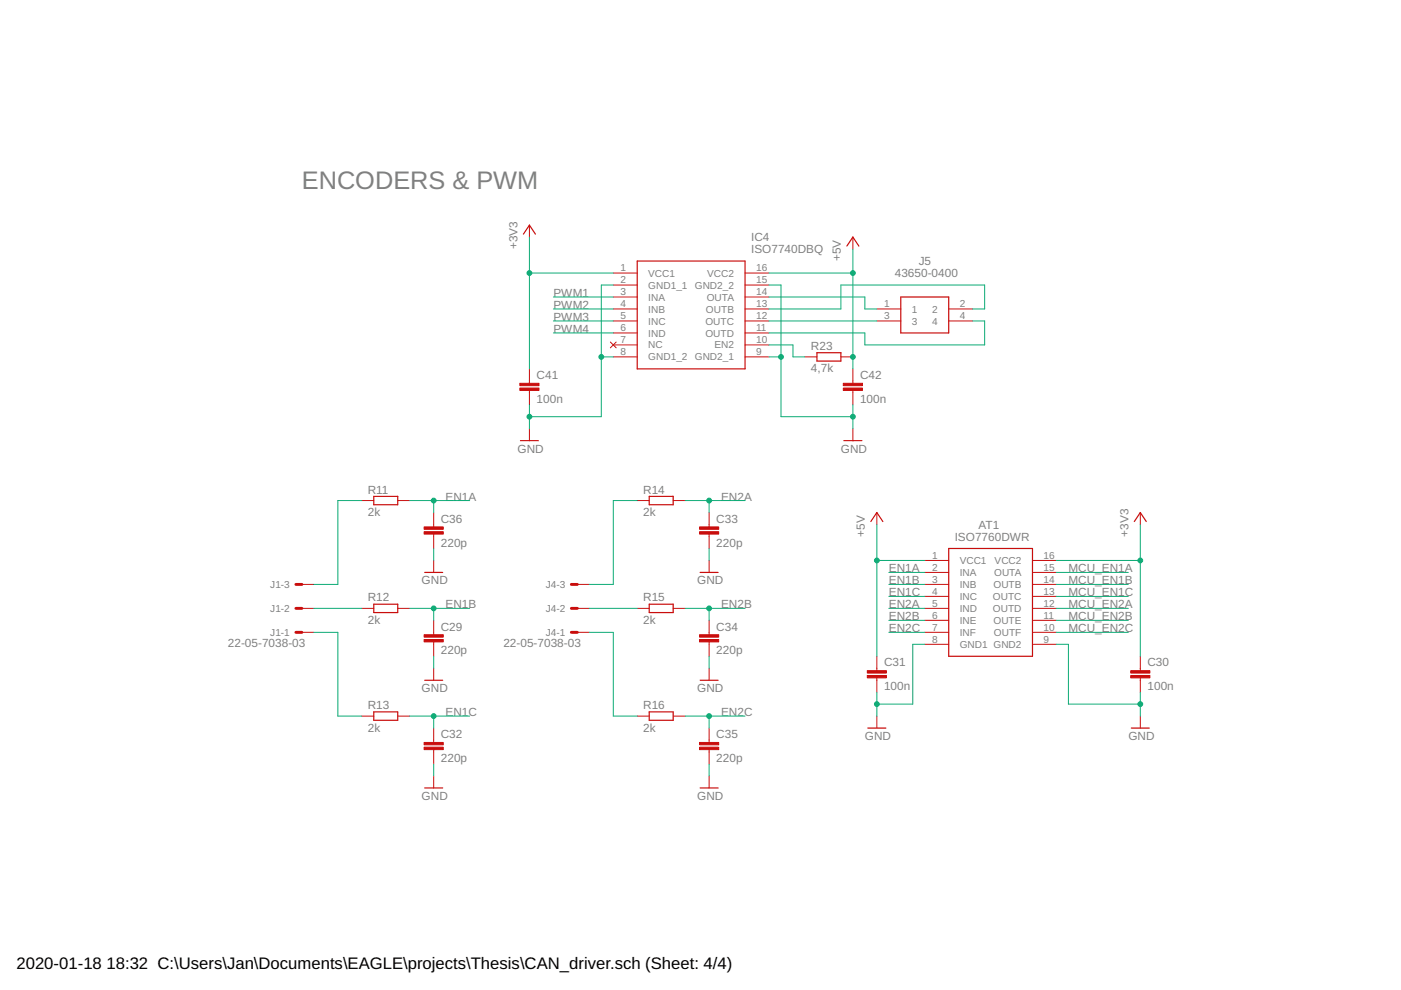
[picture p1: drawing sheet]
<svg xmlns="http://www.w3.org/2000/svg" width="297mm" height="210mm" viewBox="0 0 297 210" stroke-linecap="round" stroke-linejoin="round" font-family="sans-serif">
<g fill="none" stroke="#c90d0c" stroke-width=".25">
<path d="M111 49.6l1.2-1.9 1.3 1.9M135.1 55.4h22.9v22.8h-22.9zM179.6 52.2l1.2-1.9 1.3 1.9M173.2 74.8h5.1v1.8h-5.1zM191 63h10.1v7.6h-10.1zM110.3 93.4h3.9M178.9 93.4h3.8M79.2 105.2h5.1v1.8h-5.1zM137.6 105.2h5.1v1.8h-5.1zM184.6 110.6l1.3-1.9 1.3 1.9M201.1 116.3h17.8v22.8h-17.8zM240.5 110.6l1.3-1.9 1.2 1.9"/>
<path d="M79.2 128.1h5.1v1.8h-5.1zM90 121.4h3.9M137.6 128.1h5.1v1.8h-5.1zM148.4 121.4h3.9M79.2 150.9h5.1v1.8h-5.1zM90 144.2h3.9M137.6 150.9h5.1v1.8h-5.1zM148.4 144.2h3.9M184 154.4h3.8M239.9 154.4h3.8M90 167.1h3.9M148.4 167.1h3.9"/>
</g>
<g fill="none" stroke="#c90d0c" stroke-width=".21">
<path d="M112.2 47.7v2.6M130 57.9h5.1M158 57.9h5M180.8 50.3v2.5M112.2 78.2v3.1M129.4 72.5l1.2 1.2M130 60.4h5.1M130 63h5.1M130 65.5h5.1M130 68.1h5.1M130 70.6h5.1M130 73.1h5.1"/>
<path d="M130 75.7h5.1M130.6 72.5l-1.2 1.2M158 60.4h5M158 63h5M158 65.5h5M158 68.1h5M158 70.6h5M158 73.1h5M158 75.7h5M170.7 75.7h2.5M178.3 75.7h2.5M180.8 78.2v3.1"/>
<path d="M185.9 65.5h5.1M185.9 68.1h5.1M201.1 65.5h5.1M201.1 68.1h5.1M112.2 82.8v3M112.2 90.9v2.5M180.8 82.8v3M180.8 90.9v2.5M76.7 106.1h2.5M84.3 106.1h2.6M91.9 108.7v3M91.9 113.2v3.1"/>
<path d="M91.9 118.8v2.6M135.1 106.1h2.5M142.7 106.1h2.6M150.3 108.7v3M150.3 113.2v3.1M150.3 118.8v2.6M185.9 108.7v2.5M196.1 118.8h5M218.9 118.8h5.1M241.8 108.7v2.5M64 123.9h2.5M64 129h2.5"/>
<path d="M64 134.1h2.5M76.7 129h2.5M84.3 129h2.6M91.9 131.5v3.1M91.9 136.1v3M122.4 123.9h2.5M122.4 129h2.5M122.4 134.1h2.5M135.1 129h2.5M142.7 129h2.6M150.3 131.5v3.1M150.3 136.1v3"/>
<path d="M185.9 139.1v3.1M196.1 121.4h5M196.1 123.9h5M196.1 126.4h5M196.1 129h5M196.1 131.5h5M196.1 134.1h5M196.1 136.6h5M218.9 121.4h5.1M218.9 123.9h5.1M218.9 126.4h5.1M218.9 129h5.1"/>
<path d="M218.9 131.5h5.1M218.9 134.1h5.1M218.9 136.6h5.1M241.8 139.1v3.1M76.7 151.8h2.5M84.3 151.8h2.6M91.9 141.7v2.5M91.9 154.4v3M91.9 158.9v3.1M135.1 151.8h2.5M142.7 151.8h2.6M150.3 141.7v2.5"/>
<path d="M150.3 154.4v3M150.3 158.9v3.1M185.9 143.7v3.1M185.9 151.8v2.6M241.8 143.7v3.1M241.8 151.8v2.6M91.9 164.5v2.6M150.3 164.5v2.6"/>
</g>
<g fill="#c90d0c" stroke="#c90d0c" stroke-width=".21">
<path d="M239.7 143.2h4.1v.5h-4.1z"/>
<path d="M239.7 142.2h4.1v.5h-4.1z"/>
<path d="M183.9 143.2h4v.5h-4z"/>
<path d="M183.9 142.2h4v.5h-4z"/>
<path d="M89.9 112.7h4.1v.5h-4.1z"/>
<path d="M89.9 111.7h4.1v.5h-4.1z"/>
<path d="M89.9 135.6h4.1v.5h-4.1z"/>
<path d="M89.9 134.6h4.1v.5h-4.1z"/>
<path d="M89.9 158.4h4.1v.5h-4.1z"/>
<path d="M89.9 157.4h4.1v.5h-4.1z"/>
<path d="M148.3 112.7h4.1v.5h-4.1z"/>
<path d="M148.3 111.7h4.1v.5h-4.1z"/>
<path d="M148.3 135.6h4.1v.5h-4.1z"/>
<path d="M148.3 134.6h4.1v.5h-4.1z"/>
<path d="M148.3 158.4h4.1v.5h-4.1z"/>
<path d="M148.3 157.4h4.1v.5h-4.1z"/>
<path d="M110.2 82.3h4.1v.5h-4.1z"/>
<path d="M110.2 81.3h4.1v.5h-4.1z"/>
<path d="M178.8 82.3h4.1v.5h-4.1z"/>
<path d="M178.8 81.3h4.1v.5h-4.1z"/>
</g>
<path d="M62.7 134.1h1.3M62.7 129h1.3M62.7 123.9h1.3M121.1 134.1h1.3M121.1 129h1.3M121.1 123.9h1.3" fill="none" stroke="#c90d0c" stroke-width=".61"/>
<g fill="none" stroke="#0dab76" stroke-width=".21">
<path d="M112.2 50.3v27.9M112.2 57.9h17.8M163 57.9h17.8M180.8 52.8v25.4M117.3 63h12.7M117.3 65.5h12.7M117.3 68.1h12.7M117.3 70.6h12.7M127.5 75.7h2.5M130 60.4h-2.5v27.9h-15.3M163 60.4h2.6v27.9h15.2M163 75.7h2.6"/>
<path d="M163 73.1h5.1v2.6h2.6M163 65.5h15.3v-5.1h30.5v5.1h-2.6M163 63h20.4v2.5h2.5M163 68.1h22.9M206.2 68.1h2.6v5h-25.4v-2.5h-20.4M112.2 85.8v5.1M180.8 85.8v5.1M76.7 106.1h-5.1v17.8h-5.1M86.9 106.1h12.7M91.9 106.1v2.6M91.9 116.3v2.5M135.1 106.1h-5.1v17.8h-5.1"/>
<path d="M145.3 106.1h12.7M150.3 106.1v2.6M150.3 116.3v2.5M185.9 111.2v27.9M185.9 118.8h10.2M224 118.8h17.8M241.8 111.2v27.9M66.5 134.1h5.1v17.7h5.1M66.5 129h10.2M86.9 129h12.7M91.9 129v2.5M91.9 139.1v2.6"/>
<path d="M124.9 129h10.2M124.9 134.1h5.1v17.7h5.1M145.3 129h12.7M150.3 129v2.5M150.3 139.1v2.6M188.4 123.9h7.7M188.4 121.4h7.7M188.4 129h7.7M188.4 134.1h7.7M188.4 126.4h7.7M188.4 131.5h7.7M196.1 136.6h-2.6v12.7h-7.6"/>
<path d="M224 136.6h2.5v12.7h15.3M224 123.9h15.2M224 121.4h15.2M224 129h15.2M224 134.1h15.2M224 126.4h15.2M224 131.5h15.2M86.9 151.8h12.7M91.9 151.8v2.6M145.3 151.8h12.7M150.3 151.8v2.6M185.9 146.8v5"/>
<path d="M241.8 146.8v5M91.9 162v2.5M150.3 162v2.5"/>
</g>
<g fill="#0dab76" stroke="#0dab76" stroke-width=".21">
<circle cx="185.9" cy="149.3" r=".51"/>
<circle cx="241.8" cy="149.3" r=".51"/>
<circle cx="112.2" cy="88.3" r=".51"/>
<circle cx="127.5" cy="75.7" r=".51"/>
<circle cx="180.8" cy="88.3" r=".51"/>
<circle cx="165.6" cy="75.7" r=".51"/>
<circle cx="241.8" cy="118.8" r=".51"/>
<circle cx="112.2" cy="57.9" r=".51"/>
<circle cx="185.9" cy="118.8" r=".51"/>
<circle cx="180.8" cy="57.9" r=".51"/>
<circle cx="180.8" cy="75.7" r=".51"/>
<circle cx="91.9" cy="106.1" r=".51"/>
<circle cx="91.9" cy="129" r=".51"/>
<circle cx="91.9" cy="151.8" r=".51"/>
<circle cx="150.3" cy="106.1" r=".51"/>
<circle cx="150.3" cy="129" r=".51"/>
<circle cx="150.3" cy="151.8" r=".51"/>
</g>
<text font-size="5.4" fill="#808080" x="64" y="40.1">ENCODERS &amp; PWM</text>
<g font-size="3.5">
<text x="3.5" y="205.4">2020-01-18</text>
<text x="22.6" y="205.4">18:32 C:\Users\Jan\Documents\EAGLE\projects\Thesis\CAN_driver.sch (Sheet: 4/4)</text>
</g>
<g font-size="2.5" fill="#808080">
<text x="109.7" y="52.8" transform="rotate(-90 109.7 52.8)">+3V3</text>
<text x="159.2" y="53.7">ISO7740DBQ</text>
<text x="159.2" y="51.2">IC4</text>
<text x="178.3" y="55.4" transform="rotate(-90 178.3 55.4)">+5V</text>
<text x="189.7" y="58.8">43650-0400</text>
<text x="194.8" y="56.2">J5</text>
<text x="117.3" y="63">PWM1</text>
<text x="117.3" y="65.5">PWM2</text>
<text x="117.3" y="68">PWM3</text>
<text x="117.3" y="70.6">PWM4</text>
<text x="171.9" y="74.2">R23</text>
<text x="113.8" y="80.4">C41</text>
<text x="171.9" y="79">4,7k</text>
<text x="182.3" y="80.4">C42</text>
<text x="113.8" y="85.4">100n</text>
<text x="182.3" y="85.4">100n</text>
<text x="109.7" y="96">GND</text>
<text x="178.3" y="96">GND</text>
<text x="78" y="104.6">R11</text>
<text x="94.5" y="106.1">EN1A</text>
<text x="136.4" y="104.6">R14</text>
<text x="152.9" y="106.1">EN2A</text>
<text x="78" y="109.4">2k</text>
<text x="93.5" y="110.8">C36</text>
<text x="136.4" y="109.4">2k</text>
<text x="151.9" y="110.8">C33</text>
<text x="183.4" y="113.8" transform="rotate(-90 183.4 113.8)">+5V</text>
<text x="207.5" y="112.1">AT1</text>
<text x="239.2" y="113.8" transform="rotate(-90 239.2 113.8)">+3V3</text>
<text x="93.5" y="115.9">220p</text>
<text x="151.9" y="115.9">220p</text>
<text x="202.4" y="114.6">ISO7760DWR</text>
<text x="89.4" y="123.9">GND</text>
<text x="147.8" y="123.9">GND</text>
<text x="188.4" y="121.4">EN1A</text>
<text x="188.4" y="123.9">EN1B</text>
<text x="226.5" y="121.4">MCU_EN1A</text>
<text x="226.5" y="123.9">MCU_EN1B</text>
<text x="78" y="127.5">R12</text>
<text x="94.5" y="129">EN1B</text>
<text x="136.4" y="127.5">R15</text>
<text x="152.9" y="129">EN2B</text>
<text x="188.4" y="126.4">EN1C</text>
<text x="188.4" y="129">EN2A</text>
<text x="188.4" y="131.5">EN2B</text>
<text x="226.5" y="126.4">MCU_EN1C</text>
<text x="226.5" y="129">MCU_EN2A</text>
<text x="226.5" y="131.5">MCU_EN2B</text>
<text x="48.3" y="137.2">22-05-7038-03</text>
<text x="78" y="132.3">2k</text>
<text x="93.5" y="133.7">C29</text>
<text x="106.7" y="137.2">22-05-7038-03</text>
<text x="136.4" y="132.3">2k</text>
<text x="151.9" y="133.7">C34</text>
<text x="188.4" y="134.1">EN2C</text>
<text x="226.5" y="134.1">MCU_EN2C</text>
<text x="93.5" y="138.8">220p</text>
<text x="151.9" y="138.8">220p</text>
<text x="187.4" y="141.3">C31</text>
<text x="243.3" y="141.3">C30</text>
<text x="89.4" y="146.8">GND</text>
<text x="147.8" y="146.8">GND</text>
<text x="187.4" y="146.4">100n</text>
<text x="243.3" y="146.4">100n</text>
<text x="78" y="155.1">2k</text>
<text x="78" y="150.3">R13</text>
<text x="94.5" y="151.8">EN1C</text>
<text x="136.4" y="155.1">2k</text>
<text x="136.4" y="150.3">R16</text>
<text x="152.9" y="151.8">EN2C</text>
<text x="93.5" y="161.6">220p</text>
<text x="93.5" y="156.5">C32</text>
<text x="151.9" y="161.6">220p</text>
<text x="151.9" y="156.5">C35</text>
<text x="183.4" y="156.9">GND</text>
<text x="239.2" y="156.9">GND</text>
<text x="89.4" y="169.6">GND</text>
<text x="147.8" y="169.6">GND</text>
</g>
<g font-size="2.1" fill="#808080">
<text x="131.6" y="57.5">1</text>
<text x="137.4" y="58.7">VCC1</text>
<text x="149.9" y="58.7">VCC2</text>
<text x="160.3" y="57.5">16</text>
<text x="131.6" y="60.1">2</text>
<text x="131.6" y="62.6">3</text>
<text x="131.6" y="65.2">4</text>
<text x="137.4" y="61.2">GND1_1</text>
<text x="137.4" y="63.7">INA</text>
<text x="147.3" y="61.2">GND2_2</text>
<text x="149.8" y="63.7">OUTA</text>
<text x="160.3" y="60.1">15</text>
<text x="160.3" y="62.6">14</text>
<text x="160.3" y="65.2">13</text>
<text x="187.5" y="65.2">1</text>
<text x="203.5" y="65.2">2</text>
<text x="131.6" y="67.7">5</text>
<text x="131.6" y="70.2">6</text>
<text x="137.4" y="66.3">INB</text>
<text x="137.4" y="68.8">INC</text>
<text x="137.4" y="71.3">IND</text>
<text x="149.6" y="68.8">OUTC</text>
<text x="149.6" y="71.3">OUTD</text>
<text x="149.7" y="66.3">OUTB</text>
<text x="160.3" y="67.7">12</text>
<text x="160.3" y="70.2">11</text>
<text x="187.5" y="67.7">3</text>
<text x="193.3" y="66.3">1</text>
<text x="193.3" y="68.8">3</text>
<text x="197.6" y="66.3">2</text>
<text x="197.6" y="68.8">4</text>
<text x="203.5" y="67.7">4</text>
<text x="131.6" y="72.8">7</text>
<text x="131.6" y="75.3">8</text>
<text x="137.4" y="73.9">NC</text>
<text x="137.4" y="76.4">GND1_2</text>
<text x="147.3" y="76.4">GND2_1</text>
<text x="151.5" y="73.9">EN2</text>
<text x="160.3" y="72.8">10</text>
<text x="160.3" y="75.3">9</text>
<text x="197.6" y="118.5">1</text>
<text x="203.5" y="119.6">VCC1</text>
<text x="210.9" y="119.6">VCC2</text>
<text x="221.3" y="118.5">16</text>
<text x="57.3" y="124.7">J1-3</text>
<text x="115.7" y="124.7">J4-3</text>
<text x="197.6" y="121">2</text>
<text x="197.6" y="123.6">3</text>
<text x="203.5" y="122.1">INA</text>
<text x="203.5" y="124.7">INB</text>
<text x="210.6" y="124.7">OUTB</text>
<text x="210.8" y="122.1">OUTA</text>
<text x="221.3" y="121">15</text>
<text x="221.3" y="123.6">14</text>
<text x="57.3" y="129.7">J1-2</text>
<text x="115.7" y="129.7">J4-2</text>
<text x="197.6" y="126.1">4</text>
<text x="197.6" y="128.6">5</text>
<text x="197.6" y="131.2">6</text>
<text x="203.5" y="127.2">INC</text>
<text x="203.5" y="129.7">IND</text>
<text x="210.5" y="127.2">OUTC</text>
<text x="210.5" y="129.7">OUTD</text>
<text x="221.3" y="126.1">13</text>
<text x="221.3" y="128.6">12</text>
<text x="221.3" y="131.2">11</text>
<text x="57.3" y="134.8">J1-1</text>
<text x="115.7" y="134.8">J4-1</text>
<text x="197.6" y="133.7">7</text>
<text x="197.6" y="136.2">8</text>
<text x="203.5" y="132.3">INE</text>
<text x="203.5" y="134.8">INF</text>
<text x="203.5" y="137.4">GND1 GND2</text>
<text x="210.6" y="132.3">OUTE</text>
<text x="210.7" y="134.8">OUTF</text>
<text x="221.3" y="133.7">10</text>
<text x="221.3" y="136.2">9</text>
</g>
</svg>
